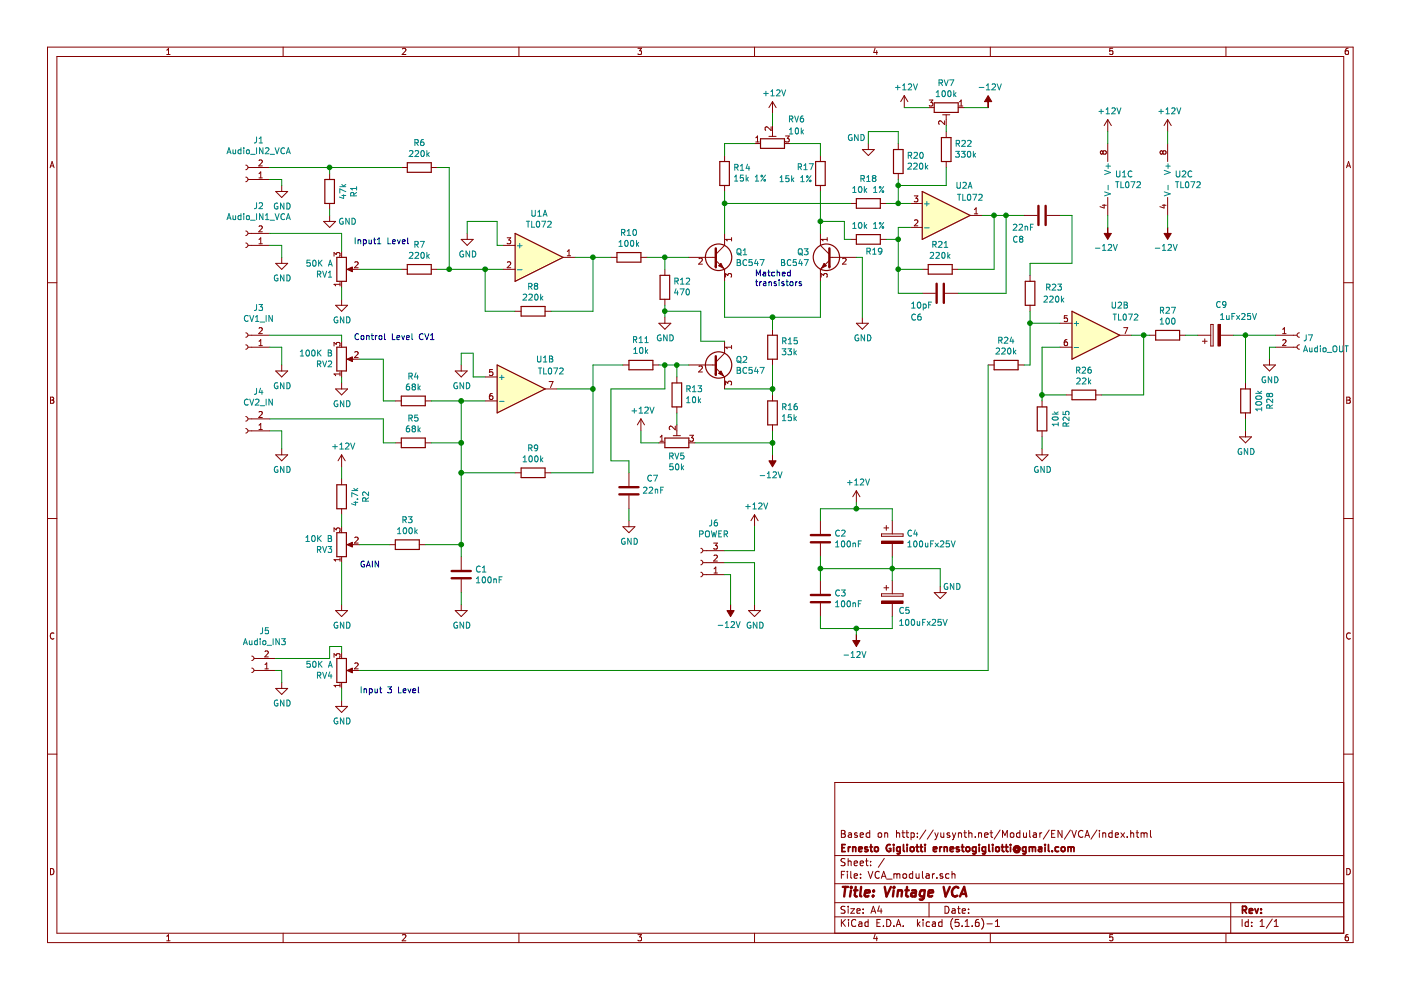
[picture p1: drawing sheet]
EESchema Schematic File Version 4
EELAYER 30 0
EELAYER END
$Descr A4 11693 8268
encoding utf-8
Sheet 1 1
Title "Vintage VCA"
Date ""
Rev ""
Comp "Ernesto Gigliotti ernestogigliotti@gmail.com"
Comment1 "Based on http://yusynth.net/Modular/EN/VCA/index.html"
Comment2 ""
Comment3 ""
Comment4 ""
$EndDescr
$Comp
L Amplifier_Operational:TL072 U1
U 1 1
P 4500 2150
F 0 "U1" H 4500 2517 50  0000 C CNN
F 1 "TL072" H 4500 2426 50  0000 C CNN
F 2 "Package_DIP:DIP-8_W7.62mm_LongPads" H 4500 2150 50  0001 C CNN
F 3 "http://www.ti.com/lit/ds/symlink/tl071.pdf" H 4500 2150 50  0001 C CNN
	1    4500 2150
	1    0    0    -1  
$EndComp
$Comp
L Amplifier_Operational:TL072 U1
U 2 1
P 4350 3250
F 0 "U1" H 4550 3500 50  0000 C CNN
F 1 "TL072" H 4600 3400 50  0000 C CNN
F 2 "Package_DIP:DIP-8_W7.62mm_LongPads" H 4350 3250 50  0001 C CNN
F 3 "http://www.ti.com/lit/ds/symlink/tl071.pdf" H 4350 3250 50  0001 C CNN
	2    4350 3250
	1    0    0    -1  
$EndComp
$Comp
L Amplifier_Operational:TL072 U1
U 3 1
P 9350 1500
F 0 "U1" H 9308 1546 50  0000 L CNN
F 1 "TL072" H 9308 1455 50  0000 L CNN
F 2 "Package_DIP:DIP-8_W7.62mm_LongPads" H 9350 1500 50  0001 C CNN
F 3 "http://www.ti.com/lit/ds/symlink/tl071.pdf" H 9350 1500 50  0001 C CNN
	3    9350 1500
	1    0    0    -1  
$EndComp
$Comp
L Transistor_BJT:BC547 Q1
U 1 1
P 5950 2150
F 0 "Q1" H 6141 2196 50  0000 L CNN
F 1 "BC547" H 6141 2105 50  0000 L CNN
F 2 "Package_TO_SOT_THT:TO-92_Inline" H 6150 2075 50  0001 L CIN
F 3 "http://www.fairchildsemi.com/ds/BC/BC547.pdf" H 5950 2150 50  0001 L CNN
	1    5950 2150
	1    0    0    -1  
$EndComp
$Comp
L Transistor_BJT:BC547 Q3
U 1 1
P 6950 2150
F 0 "Q3" H 7141 2196 50  0000 L CNN
F 1 "BC547" H 7141 2105 50  0000 L CNN
F 2 "Package_TO_SOT_THT:TO-92_Inline" H 7150 2075 50  0001 L CIN
F 3 "http://www.fairchildsemi.com/ds/BC/BC547.pdf" H 6950 2150 50  0001 L CNN
	1    6950 2150
	-1   0    0    -1  
$EndComp
$Comp
L Device:R R8
U 1 1
P 4450 2600
F 0 "R8" V 4243 2600 50  0000 C CNN
F 1 "220k" V 4334 2600 50  0000 C CNN
F 2 "Resistors_ThroughHole:R_Axial_DIN0204_L3.6mm_D1.6mm_P7.62mm_Horizontal" V 4380 2600 50  0001 C CNN
F 3 "~" H 4450 2600 50  0001 C CNN
	1    4450 2600
	0    1    1    0   
$EndComp
$Comp
L Device:R R7
U 1 1
P 3500 2250
F 0 "R7" V 3293 2250 50  0000 C CNN
F 1 "220k" V 3384 2250 50  0000 C CNN
F 2 "Resistors_ThroughHole:R_Axial_DIN0204_L3.6mm_D1.6mm_P7.62mm_Horizontal" V 3430 2250 50  0001 C CNN
F 3 "~" H 3500 2250 50  0001 C CNN
	1    3500 2250
	0    1    1    0   
$EndComp
$Comp
L power:GND #PWR014
U 1 1
P 3900 1950
F 0 "#PWR014" H 3900 1700 50  0001 C CNN
F 1 "GND" H 3905 1777 50  0000 C CNN
F 2 "" H 3900 1950 50  0001 C CNN
F 3 "" H 3900 1950 50  0001 C CNN
	1    3900 1950
	1    0    0    -1  
$EndComp
Wire Wire Line
	4200 2050 4150 2050
Wire Wire Line
	4150 2050 4150 1850
Wire Wire Line
	4150 1850 3900 1850
Wire Wire Line
	3900 1850 3900 1950
Wire Wire Line
	4200 2250 4050 2250
Wire Wire Line
	4300 2600 4050 2600
Wire Wire Line
	4050 2600 4050 2250
Connection ~ 4050 2250
Wire Wire Line
	4800 2150 4950 2150
Wire Wire Line
	4950 2150 4950 2600
Wire Wire Line
	4950 2600 4600 2600
$Comp
L Device:R_POT RV1
U 1 1
P 2850 2250
F 0 "RV1" H 2781 2296 50  0000 R CNN
F 1 "50K A" H 2781 2205 50  0000 R CNN
F 2 "Potentiometers:Potentiometer_Piher_PC-16_Single_Vertical" H 2850 2250 50  0001 C CNN
F 3 "~" H 2850 2250 50  0001 C CNN
	1    2850 2250
	1    0    0    1   
$EndComp
$Comp
L Device:R_POT RV2
U 1 1
P 2850 3000
F 0 "RV2" H 2781 3046 50  0000 R CNN
F 1 "100K B" H 2781 2955 50  0000 R CNN
F 2 "Potentiometers:Potentiometer_Piher_PC-16_Single_Vertical" H 2850 3000 50  0001 C CNN
F 3 "~" H 2850 3000 50  0001 C CNN
	1    2850 3000
	1    0    0    1   
$EndComp
$Comp
L power:GND #PWR07
U 1 1
P 2850 2500
F 0 "#PWR07" H 2850 2250 50  0001 C CNN
F 1 "GND" H 2855 2327 50  0000 C CNN
F 2 "" H 2850 2500 50  0001 C CNN
F 3 "" H 2850 2500 50  0001 C CNN
	1    2850 2500
	1    0    0    -1  
$EndComp
Wire Wire Line
	2850 2400 2850 2500
$Comp
L Connector:Conn_01x02_Female J2
U 1 1
P 2050 2050
F 0 "J2" H 1942 1725 50  0000 C CNN
F 1 "Audio_IN1_VCA" H 1942 1816 50  0000 C CNN
F 2 "Connectors_Molex:Molex_KK-6410-02_02x2.54mm_Straight" H 2050 2050 50  0001 C CNN
F 3 "~" H 2050 2050 50  0001 C CNN
	1    2050 2050
	-1   0    0    1   
$EndComp
Wire Wire Line
	2250 1950 2850 1950
Wire Wire Line
	2850 1950 2850 2100
$Comp
L power:GND #PWR02
U 1 1
P 2350 2150
F 0 "#PWR02" H 2350 1900 50  0001 C CNN
F 1 "GND" H 2355 1977 50  0000 C CNN
F 2 "" H 2350 2150 50  0001 C CNN
F 3 "" H 2350 2150 50  0001 C CNN
	1    2350 2150
	1    0    0    -1  
$EndComp
Wire Wire Line
	2250 2050 2350 2050
Wire Wire Line
	2350 2050 2350 2150
Text Notes 2950 2050 0    50   ~ 0
Input1 Level
$Comp
L Device:R R10
U 1 1
P 5250 2150
F 0 "R10" V 5043 2150 50  0000 C CNN
F 1 "100k" V 5134 2150 50  0000 C CNN
F 2 "Resistors_ThroughHole:R_Axial_DIN0204_L3.6mm_D1.6mm_P7.62mm_Horizontal" V 5180 2150 50  0001 C CNN
F 3 "~" H 5250 2150 50  0001 C CNN
	1    5250 2150
	0    1    1    0   
$EndComp
Wire Wire Line
	5100 2150 4950 2150
Connection ~ 4950 2150
Wire Wire Line
	5400 2150 5550 2150
$Comp
L Device:R R12
U 1 1
P 5550 2400
F 0 "R12" H 5480 2354 50  0000 R CNN
F 1 "470" H 5480 2445 50  0000 R CNN
F 2 "Resistors_ThroughHole:R_Axial_DIN0204_L3.6mm_D1.6mm_P7.62mm_Horizontal" V 5480 2400 50  0001 C CNN
F 3 "~" H 5550 2400 50  0001 C CNN
	1    5550 2400
	-1   0    0    1   
$EndComp
Wire Wire Line
	5550 2250 5550 2150
Connection ~ 5550 2150
Wire Wire Line
	5550 2150 5750 2150
$Comp
L power:GND #PWR016
U 1 1
P 5550 2650
F 0 "#PWR016" H 5550 2400 50  0001 C CNN
F 1 "GND" H 5555 2477 50  0000 C CNN
F 2 "" H 5550 2650 50  0001 C CNN
F 3 "" H 5550 2650 50  0001 C CNN
	1    5550 2650
	1    0    0    -1  
$EndComp
Wire Wire Line
	5550 2550 5550 2600
Wire Wire Line
	6050 2350 6050 2650
Wire Wire Line
	6050 2650 6450 2650
Wire Wire Line
	6850 2650 6850 2350
$Comp
L Device:R R15
U 1 1
P 6450 2900
F 0 "R15" H 6380 2854 50  0000 R CNN
F 1 "33k" H 6380 2945 50  0000 R CNN
F 2 "Resistors_ThroughHole:R_Axial_DIN0204_L3.6mm_D1.6mm_P7.62mm_Horizontal" V 6380 2900 50  0001 C CNN
F 3 "~" H 6450 2900 50  0001 C CNN
	1    6450 2900
	-1   0    0    1   
$EndComp
Wire Wire Line
	6450 2750 6450 2650
Connection ~ 6450 2650
Wire Wire Line
	6450 2650 6850 2650
$Comp
L Device:R R16
U 1 1
P 6450 3450
F 0 "R16" H 6380 3404 50  0000 R CNN
F 1 "15k" H 6380 3495 50  0000 R CNN
F 2 "Resistors_ThroughHole:R_Axial_DIN0204_L3.6mm_D1.6mm_P7.62mm_Horizontal" V 6380 3450 50  0001 C CNN
F 3 "~" H 6450 3450 50  0001 C CNN
	1    6450 3450
	-1   0    0    1   
$EndComp
Wire Wire Line
	6450 3050 6450 3250
$Comp
L Transistor_BJT:BC547 Q2
U 1 1
P 5950 3050
F 0 "Q2" H 6141 3096 50  0000 L CNN
F 1 "BC547" H 6141 3005 50  0000 L CNN
F 2 "Package_TO_SOT_THT:TO-92_Inline" H 6150 2975 50  0001 L CIN
F 3 "http://www.fairchildsemi.com/ds/BC/BC547.pdf" H 5950 3050 50  0001 L CNN
	1    5950 3050
	1    0    0    -1  
$EndComp
Wire Wire Line
	6050 3250 6450 3250
Connection ~ 6450 3250
Wire Wire Line
	6450 3250 6450 3300
Wire Wire Line
	6050 2850 5850 2850
Wire Wire Line
	5850 2850 5850 2600
Wire Wire Line
	5850 2600 5550 2600
Connection ~ 5550 2600
Wire Wire Line
	5550 2600 5550 2650
$Comp
L Device:R R13
U 1 1
P 5650 3300
F 0 "R13" H 5580 3254 50  0000 R CNN
F 1 "10k" H 5580 3345 50  0000 R CNN
F 2 "Resistors_ThroughHole:R_Axial_DIN0204_L3.6mm_D1.6mm_P7.62mm_Horizontal" V 5580 3300 50  0001 C CNN
F 3 "~" H 5650 3300 50  0001 C CNN
	1    5650 3300
	-1   0    0    1   
$EndComp
$Comp
L Device:R R11
U 1 1
P 5350 3050
F 0 "R11" V 5557 3050 50  0000 C CNN
F 1 "10k" V 5466 3050 50  0000 C CNN
F 2 "Resistors_ThroughHole:R_Axial_DIN0204_L3.6mm_D1.6mm_P7.62mm_Horizontal" V 5280 3050 50  0001 C CNN
F 3 "~" H 5350 3050 50  0001 C CNN
	1    5350 3050
	0    -1   -1   0   
$EndComp
Wire Wire Line
	5750 3050 5650 3050
Wire Wire Line
	5650 3150 5650 3050
Connection ~ 5650 3050
Wire Wire Line
	5650 3050 5550 3050
$Comp
L Device:R_POT_TRIM RV5
U 1 1
P 5650 3700
F 0 "RV5" V 5535 3700 50  0000 C CNN
F 1 "50k" V 5444 3700 50  0000 C CNN
F 2 "Potentiometers:Potentiometer_Trimmer_ACP_CA6v_Horizontal" H 5650 3700 50  0001 C CNN
F 3 "~" H 5650 3700 50  0001 C CNN
	1    5650 3700
	0    -1   -1   0   
$EndComp
Wire Wire Line
	5650 3550 5650 3450
$Comp
L power:+12V #PWR015
U 1 1
P 5350 3600
F 0 "#PWR015" H 5350 3450 50  0001 C CNN
F 1 "+12V" H 5365 3773 50  0000 C CNN
F 2 "" H 5350 3600 50  0001 C CNN
F 3 "" H 5350 3600 50  0001 C CNN
	1    5350 3600
	1    0    0    -1  
$EndComp
$Comp
L power:-12V #PWR021
U 1 1
P 6450 3800
F 0 "#PWR021" H 6450 3900 50  0001 C CNN
F 1 "-12V" H 6465 3973 50  0000 C CNN
F 2 "" H 6450 3800 50  0001 C CNN
F 3 "" H 6450 3800 50  0001 C CNN
	1    6450 3800
	-1   0    0    1   
$EndComp
Wire Wire Line
	5500 3700 5350 3700
Wire Wire Line
	5350 3700 5350 3600
Wire Wire Line
	6450 3600 6450 3700
$Comp
L Device:R R17
U 1 1
P 6850 1450
F 0 "R17" H 7050 1400 50  0000 R CNN
F 1 "15k 1%" H 7200 1500 50  0000 R CNN
F 2 "Resistors_ThroughHole:R_Axial_DIN0204_L3.6mm_D1.6mm_P7.62mm_Horizontal" V 6780 1450 50  0001 C CNN
F 3 "~" H 6850 1450 50  0001 C CNN
	1    6850 1450
	-1   0    0    1   
$EndComp
$Comp
L Device:R R14
U 1 1
P 6050 1450
F 0 "R14" H 5980 1404 50  0000 R CNN
F 1 "15k 1%" H 5980 1495 50  0000 R CNN
F 2 "Resistors_ThroughHole:R_Axial_DIN0204_L3.6mm_D1.6mm_P7.62mm_Horizontal" V 5980 1450 50  0001 C CNN
F 3 "~" H 6050 1450 50  0001 C CNN
	1    6050 1450
	-1   0    0    1   
$EndComp
Wire Wire Line
	6850 1600 6850 1850
$Comp
L Device:R_POT_TRIM RV6
U 1 1
P 6450 1200
F 0 "RV6" V 6650 1000 50  0000 C CNN
F 1 "10k" V 6550 1000 50  0000 C CNN
F 2 "Potentiometers:Potentiometer_Trimmer_ACP_CA6v_Horizontal" H 6450 1200 50  0001 C CNN
F 3 "~" H 6450 1200 50  0001 C CNN
	1    6450 1200
	0    -1   -1   0   
$EndComp
Wire Wire Line
	6600 1200 6850 1200
Wire Wire Line
	6850 1200 6850 1300
Wire Wire Line
	6300 1200 6050 1200
Wire Wire Line
	6050 1200 6050 1300
$Comp
L power:+12V #PWR020
U 1 1
P 6450 950
F 0 "#PWR020" H 6450 800 50  0001 C CNN
F 1 "+12V" H 6465 1123 50  0000 C CNN
F 2 "" H 6450 950 50  0001 C CNN
F 3 "" H 6450 950 50  0001 C CNN
	1    6450 950 
	1    0    0    -1  
$EndComp
Wire Wire Line
	6450 950  6450 1050
$Comp
L power:GND #PWR024
U 1 1
P 7200 2650
F 0 "#PWR024" H 7200 2400 50  0001 C CNN
F 1 "GND" H 7205 2477 50  0000 C CNN
F 2 "" H 7200 2650 50  0001 C CNN
F 3 "" H 7200 2650 50  0001 C CNN
	1    7200 2650
	1    0    0    -1  
$EndComp
Wire Wire Line
	7150 2150 7200 2150
Wire Wire Line
	7200 2150 7200 2650
Wire Wire Line
	4650 3250 4950 3250
Wire Wire Line
	4950 3250 4950 3050
Wire Wire Line
	4950 3050 5200 3050
$Comp
L power:GND #PWR012
U 1 1
P 3850 3050
F 0 "#PWR012" H 3850 2800 50  0001 C CNN
F 1 "GND" H 3855 2877 50  0000 C CNN
F 2 "" H 3850 3050 50  0001 C CNN
F 3 "" H 3850 3050 50  0001 C CNN
	1    3850 3050
	1    0    0    -1  
$EndComp
Wire Wire Line
	3850 3050 3850 2950
Wire Wire Line
	3850 2950 3950 2950
Wire Wire Line
	3950 2950 3950 3150
Wire Wire Line
	3950 3150 4050 3150
$Comp
L Device:R R9
U 1 1
P 4450 3950
F 0 "R9" V 4243 3950 50  0000 C CNN
F 1 "100k" V 4334 3950 50  0000 C CNN
F 2 "Resistors_ThroughHole:R_Axial_DIN0204_L3.6mm_D1.6mm_P7.62mm_Horizontal" V 4380 3950 50  0001 C CNN
F 3 "~" H 4450 3950 50  0001 C CNN
	1    4450 3950
	0    1    1    0   
$EndComp
Wire Wire Line
	4600 3950 4950 3950
Wire Wire Line
	4950 3950 4950 3250
Connection ~ 4950 3250
Wire Wire Line
	4050 3350 3850 3350
Wire Wire Line
	3850 3350 3850 3700
Wire Wire Line
	3850 3950 4300 3950
$Comp
L Device:R R4
U 1 1
P 3450 3350
F 0 "R4" V 3243 3350 50  0000 C CNN
F 1 "68k" V 3334 3350 50  0000 C CNN
F 2 "Resistors_ThroughHole:R_Axial_DIN0204_L3.6mm_D1.6mm_P7.62mm_Horizontal" V 3380 3350 50  0001 C CNN
F 3 "~" H 3450 3350 50  0001 C CNN
	1    3450 3350
	0    1    1    0   
$EndComp
Wire Wire Line
	3600 3350 3850 3350
Connection ~ 3850 3350
Wire Wire Line
	3000 2250 3350 2250
Wire Wire Line
	3650 2250 3750 2250
$Comp
L Connector:Conn_01x02_Female J3
U 1 1
P 2050 2900
F 0 "J3" H 1942 2575 50  0000 C CNN
F 1 "CV1_IN" H 1942 2666 50  0000 C CNN
F 2 "Connectors_Molex:Molex_KK-6410-02_02x2.54mm_Straight" H 2050 2900 50  0001 C CNN
F 3 "~" H 2050 2900 50  0001 C CNN
	1    2050 2900
	-1   0    0    1   
$EndComp
Wire Wire Line
	2250 2800 2850 2800
Wire Wire Line
	2850 2800 2850 2850
Wire Wire Line
	3000 3000 3200 3000
Wire Wire Line
	3200 3000 3200 3350
Wire Wire Line
	3200 3350 3300 3350
$Comp
L power:GND #PWR08
U 1 1
P 2850 3200
F 0 "#PWR08" H 2850 2950 50  0001 C CNN
F 1 "GND" H 2855 3027 50  0000 C CNN
F 2 "" H 2850 3200 50  0001 C CNN
F 3 "" H 2850 3200 50  0001 C CNN
	1    2850 3200
	1    0    0    -1  
$EndComp
Wire Wire Line
	2850 3150 2850 3200
Text Notes 2950 2850 0    50   ~ 0
Control Level CV1
$Comp
L power:GND #PWR03
U 1 1
P 2350 3050
F 0 "#PWR03" H 2350 2800 50  0001 C CNN
F 1 "GND" H 2355 2877 50  0000 C CNN
F 2 "" H 2350 3050 50  0001 C CNN
F 3 "" H 2350 3050 50  0001 C CNN
	1    2350 3050
	1    0    0    -1  
$EndComp
Wire Wire Line
	2250 2900 2350 2900
Wire Wire Line
	2350 2900 2350 3050
Wire Wire Line
	6050 1600 6050 1700
$Comp
L Device:R R18
U 1 1
P 7250 1700
F 0 "R18" V 7043 1700 50  0000 C CNN
F 1 "10k 1%" V 7134 1700 50  0000 C CNN
F 2 "Resistors_ThroughHole:R_Axial_DIN0204_L3.6mm_D1.6mm_P7.62mm_Horizontal" V 7180 1700 50  0001 C CNN
F 3 "~" H 7250 1700 50  0001 C CNN
	1    7250 1700
	0    1    1    0   
$EndComp
$Comp
L Device:R R19
U 1 1
P 7250 2000
F 0 "R19" V 7350 2050 50  0000 C CNN
F 1 "10k 1%" V 7134 2000 50  0000 C CNN
F 2 "Resistors_ThroughHole:R_Axial_DIN0204_L3.6mm_D1.6mm_P7.62mm_Horizontal" V 7180 2000 50  0001 C CNN
F 3 "~" H 7250 2000 50  0001 C CNN
	1    7250 2000
	0    1    1    0   
$EndComp
Wire Wire Line
	7100 1700 6050 1700
Connection ~ 6050 1700
Wire Wire Line
	6050 1700 6050 1950
Wire Wire Line
	7100 2000 7050 2000
Wire Wire Line
	7050 2000 7050 1850
Wire Wire Line
	7050 1850 6850 1850
Connection ~ 6850 1850
Wire Wire Line
	6850 1850 6850 1950
Wire Wire Line
	7400 1700 7500 1700
Wire Wire Line
	7400 2000 7500 2000
Wire Wire Line
	7500 2000 7500 1900
Wire Wire Line
	7500 1900 7600 1900
$Comp
L Device:R R20
U 1 1
P 7500 1350
F 0 "R20" H 7430 1304 50  0000 R CNN
F 1 "220k" H 7430 1395 50  0000 R CNN
F 2 "Resistors_ThroughHole:R_Axial_DIN0204_L3.6mm_D1.6mm_P7.62mm_Horizontal" V 7430 1350 50  0001 C CNN
F 3 "~" H 7500 1350 50  0001 C CNN
	1    7500 1350
	-1   0    0    1   
$EndComp
Wire Wire Line
	7500 1500 7500 1550
Connection ~ 7500 1700
Wire Wire Line
	7500 1700 7600 1700
$Comp
L power:GND #PWR025
U 1 1
P 7250 1200
F 0 "#PWR025" H 7250 950 50  0001 C CNN
F 1 "GND" H 7150 1250 50  0000 C CNN
F 2 "" H 7250 1200 50  0001 C CNN
F 3 "" H 7250 1200 50  0001 C CNN
	1    7250 1200
	1    0    0    -1  
$EndComp
Wire Wire Line
	7250 1200 7250 1100
Wire Wire Line
	7250 1100 7500 1100
Wire Wire Line
	7500 1100 7500 1200
$Comp
L Device:R R21
U 1 1
P 7850 2250
F 0 "R21" V 7643 2250 50  0000 C CNN
F 1 "220k" V 7734 2250 50  0000 C CNN
F 2 "Resistors_ThroughHole:R_Axial_DIN0204_L3.6mm_D1.6mm_P7.62mm_Horizontal" V 7780 2250 50  0001 C CNN
F 3 "~" H 7850 2250 50  0001 C CNN
	1    7850 2250
	0    1    1    0   
$EndComp
Wire Wire Line
	7700 2250 7500 2250
Wire Wire Line
	7500 2250 7500 2000
Connection ~ 7500 2000
Wire Wire Line
	8200 1800 8300 1800
Wire Wire Line
	8300 1800 8300 2250
Wire Wire Line
	8300 2250 8000 2250
$Comp
L Device:R R27
U 1 1
P 9750 2800
F 0 "R27" V 9543 2800 50  0000 C CNN
F 1 "100" V 9634 2800 50  0000 C CNN
F 2 "Resistors_ThroughHole:R_Axial_DIN0204_L3.6mm_D1.6mm_P7.62mm_Horizontal" V 9680 2800 50  0001 C CNN
F 3 "~" H 9750 2800 50  0001 C CNN
	1    9750 2800
	0    1    1    0   
$EndComp
$Comp
L Connector:Conn_01x02_Female J4
U 1 1
P 2050 3600
F 0 "J4" H 1942 3275 50  0000 C CNN
F 1 "CV2_IN" H 1942 3366 50  0000 C CNN
F 2 "Connectors_Molex:Molex_KK-6410-02_02x2.54mm_Straight" H 2050 3600 50  0001 C CNN
F 3 "~" H 2050 3600 50  0001 C CNN
	1    2050 3600
	-1   0    0    1   
$EndComp
$Comp
L power:GND #PWR04
U 1 1
P 2350 3750
F 0 "#PWR04" H 2350 3500 50  0001 C CNN
F 1 "GND" H 2355 3577 50  0000 C CNN
F 2 "" H 2350 3750 50  0001 C CNN
F 3 "" H 2350 3750 50  0001 C CNN
	1    2350 3750
	1    0    0    -1  
$EndComp
$Comp
L Device:R R5
U 1 1
P 3450 3700
F 0 "R5" V 3243 3700 50  0000 C CNN
F 1 "68k" V 3334 3700 50  0000 C CNN
F 2 "Resistors_ThroughHole:R_Axial_DIN0204_L3.6mm_D1.6mm_P7.62mm_Horizontal" V 3380 3700 50  0001 C CNN
F 3 "~" H 3450 3700 50  0001 C CNN
	1    3450 3700
	0    1    1    0   
$EndComp
Wire Wire Line
	3600 3700 3850 3700
Connection ~ 3850 3700
Wire Wire Line
	3850 3700 3850 3950
Wire Wire Line
	2250 3500 3200 3500
Wire Wire Line
	3200 3500 3200 3700
Wire Wire Line
	3200 3700 3300 3700
Wire Wire Line
	2250 3600 2350 3600
Wire Wire Line
	2350 3600 2350 3750
$Comp
L Device:R_POT_TRIM RV7
U 1 1
P 7900 900
F 0 "RV7" V 7693 900 50  0000 C CNN
F 1 "100k" V 7784 900 50  0000 C CNN
F 2 "Potentiometers:Potentiometer_Trimmer_ACP_CA6v_Horizontal" H 7900 900 50  0001 C CNN
F 3 "~" H 7900 900 50  0001 C CNN
	1    7900 900 
	0    1    1    0   
$EndComp
$Comp
L Device:R R22
U 1 1
P 7900 1250
F 0 "R22" H 7830 1204 50  0000 R CNN
F 1 "330k" H 7830 1295 50  0000 R CNN
F 2 "Resistors_ThroughHole:R_Axial_DIN0204_L3.6mm_D1.6mm_P7.62mm_Horizontal" V 7830 1250 50  0001 C CNN
F 3 "~" H 7900 1250 50  0001 C CNN
	1    7900 1250
	-1   0    0    1   
$EndComp
Wire Wire Line
	7500 1550 7900 1550
Wire Wire Line
	7900 1550 7900 1400
Connection ~ 7500 1550
Wire Wire Line
	7500 1550 7500 1700
Wire Wire Line
	7900 1050 7900 1100
$Comp
L power:+12V #PWR026
U 1 1
P 7550 900
F 0 "#PWR026" H 7550 750 50  0001 C CNN
F 1 "+12V" H 7565 1073 50  0000 C CNN
F 2 "" H 7550 900 50  0001 C CNN
F 3 "" H 7550 900 50  0001 C CNN
	1    7550 900 
	1    0    0    -1  
$EndComp
$Comp
L power:-12V #PWR028
U 1 1
P 8250 900
F 0 "#PWR028" H 8250 1000 50  0001 C CNN
F 1 "-12V" H 8265 1073 50  0000 C CNN
F 2 "" H 8250 900 50  0001 C CNN
F 3 "" H 8250 900 50  0001 C CNN
	1    8250 900 
	1    0    0    -1  
$EndComp
Wire Wire Line
	8050 900  8250 900 
Wire Wire Line
	7750 900  7550 900 
$Comp
L Connector:Conn_01x02_Female J7
U 1 1
P 10850 2800
F 0 "J7" H 10878 2776 50  0000 L CNN
F 1 "Audio_OUT" H 10878 2685 50  0000 L CNN
F 2 "Connectors_Molex:Molex_KK-6410-02_02x2.54mm_Straight" H 10850 2800 50  0001 C CNN
F 3 "~" H 10850 2800 50  0001 C CNN
	1    10850 2800
	1    0    0    -1  
$EndComp
$Comp
L power:GND #PWR034
U 1 1
P 10600 3000
F 0 "#PWR034" H 10600 2750 50  0001 C CNN
F 1 "GND" H 10605 2827 50  0000 C CNN
F 2 "" H 10600 3000 50  0001 C CNN
F 3 "" H 10600 3000 50  0001 C CNN
	1    10600 3000
	1    0    0    -1  
$EndComp
Wire Wire Line
	10650 2900 10600 2900
Wire Wire Line
	10600 2900 10600 3000
$Comp
L Device:R_POT RV3
U 1 1
P 2850 4550
F 0 "RV3" H 2781 4596 50  0000 R CNN
F 1 "10K B" H 2781 4505 50  0000 R CNN
F 2 "Potentiometers:Potentiometer_Piher_PC-16_Single_Vertical" H 2850 4550 50  0001 C CNN
F 3 "~" H 2850 4550 50  0001 C CNN
	1    2850 4550
	1    0    0    1   
$EndComp
$Comp
L power:GND #PWR010
U 1 1
P 2850 5050
F 0 "#PWR010" H 2850 4800 50  0001 C CNN
F 1 "GND" H 2855 4877 50  0000 C CNN
F 2 "" H 2850 5050 50  0001 C CNN
F 3 "" H 2850 5050 50  0001 C CNN
	1    2850 5050
	1    0    0    -1  
$EndComp
$Comp
L power:+12V #PWR09
U 1 1
P 2850 3900
F 0 "#PWR09" H 2850 3750 50  0001 C CNN
F 1 "+12V" H 2865 4073 50  0000 C CNN
F 2 "" H 2850 3900 50  0001 C CNN
F 3 "" H 2850 3900 50  0001 C CNN
	1    2850 3900
	1    0    0    -1  
$EndComp
$Comp
L Device:R R2
U 1 1
P 2850 4150
F 0 "R2" V 2643 4150 50  0000 C CNN
F 1 "4.7k" V 2734 4150 50  0000 C CNN
F 2 "Resistors_ThroughHole:R_Axial_DIN0204_L3.6mm_D1.6mm_P7.62mm_Horizontal" V 2780 4150 50  0001 C CNN
F 3 "~" H 2850 4150 50  0001 C CNN
	1    2850 4150
	-1   0    0    1   
$EndComp
Wire Wire Line
	2850 3900 2850 4000
Wire Wire Line
	2850 4300 2850 4400
$Comp
L Amplifier_Operational:TL072 U2
U 1 1
P 7900 1800
F 0 "U2" H 8050 2050 50  0000 C CNN
F 1 "TL072" H 8100 1950 50  0000 C CNN
F 2 "Package_DIP:DIP-8_W7.62mm_LongPads" H 7900 1800 50  0001 C CNN
F 3 "http://www.ti.com/lit/ds/symlink/tl071.pdf" H 7900 1800 50  0001 C CNN
	1    7900 1800
	1    0    0    -1  
$EndComp
$Comp
L Amplifier_Operational:TL072 U2
U 2 1
P 9150 2800
F 0 "U2" H 9350 3050 50  0000 C CNN
F 1 "TL072" H 9400 2950 50  0000 C CNN
F 2 "Package_DIP:DIP-8_W7.62mm_LongPads" H 9150 2800 50  0001 C CNN
F 3 "http://www.ti.com/lit/ds/symlink/tl071.pdf" H 9150 2800 50  0001 C CNN
	2    9150 2800
	1    0    0    -1  
$EndComp
$Comp
L Device:R R3
U 1 1
P 3400 4550
F 0 "R3" V 3193 4550 50  0000 C CNN
F 1 "100k" V 3284 4550 50  0000 C CNN
F 2 "Resistors_ThroughHole:R_Axial_DIN0204_L3.6mm_D1.6mm_P7.62mm_Horizontal" V 3330 4550 50  0001 C CNN
F 3 "~" H 3400 4550 50  0001 C CNN
	1    3400 4550
	0    1    1    0   
$EndComp
Wire Wire Line
	3250 4550 3000 4550
Wire Wire Line
	3550 4550 3850 4550
Wire Wire Line
	3850 4550 3850 3950
Connection ~ 3850 3950
Text Notes 3000 4750 0    50   ~ 0
GAIN
$Comp
L Device:C C1
U 1 1
P 3850 4800
F 0 "C1" H 3965 4846 50  0000 L CNN
F 1 "100nF" H 3965 4755 50  0000 L CNN
F 2 "Capacitors_ThroughHole:C_Disc_D4.3mm_W1.9mm_P5.00mm" H 3888 4650 50  0001 C CNN
F 3 "~" H 3850 4800 50  0001 C CNN
	1    3850 4800
	1    0    0    -1  
$EndComp
$Comp
L power:GND #PWR013
U 1 1
P 3850 5050
F 0 "#PWR013" H 3850 4800 50  0001 C CNN
F 1 "GND" H 3855 4877 50  0000 C CNN
F 2 "" H 3850 5050 50  0001 C CNN
F 3 "" H 3850 5050 50  0001 C CNN
	1    3850 5050
	1    0    0    -1  
$EndComp
Wire Wire Line
	3850 4650 3850 4550
Connection ~ 3850 4550
Wire Wire Line
	3850 4950 3850 5050
$Comp
L Amplifier_Operational:TL072 U2
U 3 1
P 9850 1500
F 0 "U2" H 9808 1546 50  0000 L CNN
F 1 "TL072" H 9808 1455 50  0000 L CNN
F 2 "Package_DIP:DIP-8_W7.62mm_LongPads" H 9850 1500 50  0001 C CNN
F 3 "http://www.ti.com/lit/ds/symlink/tl071.pdf" H 9850 1500 50  0001 C CNN
	3    9850 1500
	1    0    0    -1  
$EndComp
Wire Wire Line
	9600 2800 9550 2800
Wire Wire Line
	9550 3300 9550 2800
Connection ~ 9550 2800
Wire Wire Line
	9550 2800 9450 2800
$Comp
L power:GND #PWR029
U 1 1
P 8700 3750
F 0 "#PWR029" H 8700 3500 50  0001 C CNN
F 1 "GND" H 8705 3577 50  0000 C CNN
F 2 "" H 8700 3750 50  0001 C CNN
F 3 "" H 8700 3750 50  0001 C CNN
	1    8700 3750
	1    0    0    -1  
$EndComp
$Comp
L Device:R R26
U 1 1
P 9050 3300
F 0 "R26" V 8843 3300 50  0000 C CNN
F 1 "22k" V 8934 3300 50  0000 C CNN
F 2 "Resistors_ThroughHole:R_Axial_DIN0204_L3.6mm_D1.6mm_P7.62mm_Horizontal" V 8980 3300 50  0001 C CNN
F 3 "~" H 9050 3300 50  0001 C CNN
	1    9050 3300
	0    1    1    0   
$EndComp
Wire Wire Line
	8400 2450 8400 1800
Wire Wire Line
	8400 1800 8300 1800
Connection ~ 8300 1800
$Comp
L Device:R_POT RV4
U 1 1
P 2850 5600
F 0 "RV4" H 2781 5646 50  0000 R CNN
F 1 "50K A" H 2781 5555 50  0000 R CNN
F 2 "Potentiometers:Potentiometer_Piher_PC-16_Single_Vertical" H 2850 5600 50  0001 C CNN
F 3 "~" H 2850 5600 50  0001 C CNN
	1    2850 5600
	1    0    0    1   
$EndComp
Wire Wire Line
	2300 5500 2750 5500
Wire Wire Line
	2750 5500 2750 5400
Wire Wire Line
	2750 5400 2850 5400
Wire Wire Line
	2850 5400 2850 5450
$Comp
L power:GND #PWR011
U 1 1
P 2850 5850
F 0 "#PWR011" H 2850 5600 50  0001 C CNN
F 1 "GND" H 2855 5677 50  0000 C CNN
F 2 "" H 2850 5850 50  0001 C CNN
F 3 "" H 2850 5850 50  0001 C CNN
	1    2850 5850
	1    0    0    -1  
$EndComp
$Comp
L power:GND #PWR05
U 1 1
P 2350 5700
F 0 "#PWR05" H 2350 5450 50  0001 C CNN
F 1 "GND" H 2355 5527 50  0000 C CNN
F 2 "" H 2350 5700 50  0001 C CNN
F 3 "" H 2350 5700 50  0001 C CNN
	1    2350 5700
	1    0    0    -1  
$EndComp
Wire Wire Line
	2300 5600 2350 5600
Wire Wire Line
	2350 5600 2350 5700
Wire Wire Line
	2850 5750 2850 5850
$Comp
L Device:R R25
U 1 1
P 8700 3500
F 0 "R25" V 8493 3500 50  0000 C CNN
F 1 "10k" V 8584 3500 50  0000 C CNN
F 2 "Resistors_ThroughHole:R_Axial_DIN0204_L3.6mm_D1.6mm_P7.62mm_Horizontal" V 8630 3500 50  0001 C CNN
F 3 "~" H 8700 3500 50  0001 C CNN
	1    8700 3500
	-1   0    0    1   
$EndComp
Wire Wire Line
	8700 3650 8700 3750
Wire Wire Line
	8900 3300 8700 3300
Wire Wire Line
	8700 3300 8700 3350
Wire Wire Line
	9200 3300 9550 3300
Wire Wire Line
	8850 2900 8700 2900
Wire Wire Line
	8700 2900 8700 3300
Connection ~ 8700 3300
$Comp
L Device:R R23
U 1 1
P 8600 2450
F 0 "R23" H 8800 2500 50  0000 C CNN
F 1 "220k" H 8800 2400 50  0000 C CNN
F 2 "Resistors_ThroughHole:R_Axial_DIN0204_L3.6mm_D1.6mm_P7.62mm_Horizontal" V 8530 2450 50  0001 C CNN
F 3 "~" H 8600 2450 50  0001 C CNN
	1    8600 2450
	1    0    0    -1  
$EndComp
$Comp
L Device:R R24
U 1 1
P 8400 3050
F 0 "R24" V 8193 3050 50  0000 C CNN
F 1 "220k" V 8284 3050 50  0000 C CNN
F 2 "Resistors_ThroughHole:R_Axial_DIN0204_L3.6mm_D1.6mm_P7.62mm_Horizontal" V 8330 3050 50  0001 C CNN
F 3 "~" H 8400 3050 50  0001 C CNN
	1    8400 3050
	0    1    1    0   
$EndComp
Wire Wire Line
	8550 3050 8600 3050
Wire Wire Line
	8600 3050 8600 2700
Connection ~ 8600 2700
Wire Wire Line
	8600 2700 8850 2700
$Comp
L Device:R R6
U 1 1
P 3500 1400
F 0 "R6" V 3293 1400 50  0000 C CNN
F 1 "220k" V 3384 1400 50  0000 C CNN
F 2 "Resistors_ThroughHole:R_Axial_DIN0204_L3.6mm_D1.6mm_P7.62mm_Horizontal" V 3430 1400 50  0001 C CNN
F 3 "~" H 3500 1400 50  0001 C CNN
	1    3500 1400
	0    1    1    0   
$EndComp
$Comp
L Connector:Conn_01x02_Female J1
U 1 1
P 2050 1500
F 0 "J1" H 1942 1175 50  0000 C CNN
F 1 "Audio_IN2_VCA" H 1942 1266 50  0000 C CNN
F 2 "Connectors_Molex:Molex_KK-6410-02_02x2.54mm_Straight" H 2050 1500 50  0001 C CNN
F 3 "~" H 2050 1500 50  0001 C CNN
	1    2050 1500
	-1   0    0    1   
$EndComp
Wire Wire Line
	3350 1400 2750 1400
Wire Wire Line
	3650 1400 3750 1400
Wire Wire Line
	3750 1400 3750 2250
Connection ~ 3750 2250
Wire Wire Line
	3750 2250 4050 2250
$Comp
L power:GND #PWR01
U 1 1
P 2350 1550
F 0 "#PWR01" H 2350 1300 50  0001 C CNN
F 1 "GND" H 2355 1377 50  0000 C CNN
F 2 "" H 2350 1550 50  0001 C CNN
F 3 "" H 2350 1550 50  0001 C CNN
	1    2350 1550
	1    0    0    -1  
$EndComp
Wire Wire Line
	2250 1500 2350 1500
Wire Wire Line
	2350 1500 2350 1550
$Comp
L Device:R R1
U 1 1
P 2750 1600
F 0 "R1" V 2543 1600 50  0000 C CNN
F 1 "47k" V 2634 1600 50  0000 C CNN
F 2 "Resistors_ThroughHole:R_Axial_DIN0204_L3.6mm_D1.6mm_P7.62mm_Horizontal" V 2680 1600 50  0001 C CNN
F 3 "~" H 2750 1600 50  0001 C CNN
	1    2750 1600
	-1   0    0    1   
$EndComp
$Comp
L power:GND #PWR06
U 1 1
P 2750 1800
F 0 "#PWR06" H 2750 1550 50  0001 C CNN
F 1 "GND" H 2900 1750 50  0000 C CNN
F 2 "" H 2750 1800 50  0001 C CNN
F 3 "" H 2750 1800 50  0001 C CNN
	1    2750 1800
	1    0    0    -1  
$EndComp
Wire Wire Line
	2750 1800 2750 1750
Wire Wire Line
	2750 1450 2750 1400
Connection ~ 2750 1400
Wire Wire Line
	2750 1400 2250 1400
Wire Wire Line
	3000 5600 8250 5600
Wire Wire Line
	8250 3050 8250 5600
$Comp
L Connector:Conn_01x03_Female J6
U 1 1
P 5850 4700
F 0 "J6" H 5742 4375 50  0000 C CNN
F 1 "POWER" H 5742 4466 50  0000 C CNN
F 2 "Connectors_Molex:Molex_KK-6410-03_03x2.54mm_Straight" H 5850 4700 50  0001 C CNN
F 3 "~" H 5850 4700 50  0001 C CNN
	1    5850 4700
	-1   0    0    1   
$EndComp
$Comp
L power:GND #PWR019
U 1 1
P 6300 5050
F 0 "#PWR019" H 6300 4800 50  0001 C CNN
F 1 "GND" H 6305 4877 50  0000 C CNN
F 2 "" H 6300 5050 50  0001 C CNN
F 3 "" H 6300 5050 50  0001 C CNN
	1    6300 5050
	1    0    0    -1  
$EndComp
$Comp
L power:+12V #PWR018
U 1 1
P 6300 4400
F 0 "#PWR018" H 6300 4250 50  0001 C CNN
F 1 "+12V" H 6315 4573 50  0000 C CNN
F 2 "" H 6300 4400 50  0001 C CNN
F 3 "" H 6300 4400 50  0001 C CNN
	1    6300 4400
	1    0    0    -1  
$EndComp
$Comp
L power:-12V #PWR017
U 1 1
P 6100 5050
F 0 "#PWR017" H 6100 5150 50  0001 C CNN
F 1 "-12V" H 6115 5223 50  0000 C CNN
F 2 "" H 6100 5050 50  0001 C CNN
F 3 "" H 6100 5050 50  0001 C CNN
	1    6100 5050
	-1   0    0    1   
$EndComp
Wire Wire Line
	6300 4700 6300 5050
Wire Wire Line
	6050 4700 6300 4700
Wire Wire Line
	6050 4800 6100 4800
Wire Wire Line
	6100 4800 6100 5050
Wire Wire Line
	6300 4600 6300 4400
Wire Wire Line
	6050 4600 6300 4600
$Comp
L power:+12V #PWR030
U 1 1
P 9250 1100
F 0 "#PWR030" H 9250 950 50  0001 C CNN
F 1 "+12V" H 9265 1273 50  0000 C CNN
F 2 "" H 9250 1100 50  0001 C CNN
F 3 "" H 9250 1100 50  0001 C CNN
	1    9250 1100
	1    0    0    -1  
$EndComp
$Comp
L power:+12V #PWR032
U 1 1
P 9750 1100
F 0 "#PWR032" H 9750 950 50  0001 C CNN
F 1 "+12V" H 9765 1273 50  0000 C CNN
F 2 "" H 9750 1100 50  0001 C CNN
F 3 "" H 9750 1100 50  0001 C CNN
	1    9750 1100
	1    0    0    -1  
$EndComp
$Comp
L power:-12V #PWR031
U 1 1
P 9250 1900
F 0 "#PWR031" H 9250 2000 50  0001 C CNN
F 1 "-12V" H 9265 2073 50  0000 C CNN
F 2 "" H 9250 1900 50  0001 C CNN
F 3 "" H 9250 1900 50  0001 C CNN
	1    9250 1900
	-1   0    0    1   
$EndComp
$Comp
L power:-12V #PWR033
U 1 1
P 9750 1900
F 0 "#PWR033" H 9750 2000 50  0001 C CNN
F 1 "-12V" H 9765 2073 50  0000 C CNN
F 2 "" H 9750 1900 50  0001 C CNN
F 3 "" H 9750 1900 50  0001 C CNN
	1    9750 1900
	-1   0    0    1   
$EndComp
Wire Wire Line
	9750 1800 9750 1900
Wire Wire Line
	9250 1800 9250 1900
Wire Wire Line
	9250 1200 9250 1100
Wire Wire Line
	9750 1200 9750 1100
$Comp
L Device:C C2
U 1 1
P 6850 4500
F 0 "C2" H 6965 4546 50  0000 L CNN
F 1 "100nF" H 6965 4455 50  0000 L CNN
F 2 "Capacitors_ThroughHole:C_Disc_D4.3mm_W1.9mm_P5.00mm" H 6888 4350 50  0001 C CNN
F 3 "~" H 6850 4500 50  0001 C CNN
	1    6850 4500
	1    0    0    -1  
$EndComp
$Comp
L Device:C C3
U 1 1
P 6850 5000
F 0 "C3" H 6965 5046 50  0000 L CNN
F 1 "100nF" H 6965 4955 50  0000 L CNN
F 2 "Capacitors_ThroughHole:C_Disc_D4.3mm_W1.9mm_P5.00mm" H 6888 4850 50  0001 C CNN
F 3 "~" H 6850 5000 50  0001 C CNN
	1    6850 5000
	1    0    0    -1  
$EndComp
$Comp
L Device:CP C4
U 1 1
P 7450 4500
F 0 "C4" H 7568 4546 50  0000 L CNN
F 1 "100uFx25V" H 7568 4455 50  0000 L CNN
F 2 "Capacitors_ThroughHole:CP_Radial_D6.3mm_P2.50mm" H 7488 4350 50  0001 C CNN
F 3 "~" H 7450 4500 50  0001 C CNN
	1    7450 4500
	1    0    0    -1  
$EndComp
$Comp
L Device:CP C5
U 1 1
P 7450 5000
F 0 "C5" H 7500 4900 50  0000 L CNN
F 1 "100uFx25V" H 7500 4800 50  0000 L CNN
F 2 "Capacitors_ThroughHole:CP_Radial_D6.3mm_P2.50mm" H 7488 4850 50  0001 C CNN
F 3 "~" H 7450 5000 50  0001 C CNN
	1    7450 5000
	1    0    0    -1  
$EndComp
Wire Wire Line
	6850 4350 6850 4250
Wire Wire Line
	6850 4250 7150 4250
Wire Wire Line
	7450 4250 7450 4350
Wire Wire Line
	7450 4650 7450 4750
Wire Wire Line
	6850 4650 6850 4750
Wire Wire Line
	6850 5150 6850 5250
Wire Wire Line
	6850 5250 7150 5250
Wire Wire Line
	7450 5250 7450 5150
$Comp
L power:-12V #PWR023
U 1 1
P 7150 5300
F 0 "#PWR023" H 7150 5400 50  0001 C CNN
F 1 "-12V" H 7165 5473 50  0000 C CNN
F 2 "" H 7150 5300 50  0001 C CNN
F 3 "" H 7150 5300 50  0001 C CNN
	1    7150 5300
	-1   0    0    1   
$EndComp
$Comp
L power:+12V #PWR022
U 1 1
P 7150 4200
F 0 "#PWR022" H 7150 4050 50  0001 C CNN
F 1 "+12V" H 7165 4373 50  0000 C CNN
F 2 "" H 7150 4200 50  0001 C CNN
F 3 "" H 7150 4200 50  0001 C CNN
	1    7150 4200
	1    0    0    -1  
$EndComp
Wire Wire Line
	7150 4200 7150 4250
Connection ~ 7150 4250
Wire Wire Line
	7150 4250 7450 4250
Wire Wire Line
	7150 5300 7150 5250
Connection ~ 7150 5250
Wire Wire Line
	7150 5250 7450 5250
$Comp
L power:GND #PWR027
U 1 1
P 7850 4900
F 0 "#PWR027" H 7850 4650 50  0001 C CNN
F 1 "GND" H 7950 4900 50  0000 C CNN
F 2 "" H 7850 4900 50  0001 C CNN
F 3 "" H 7850 4900 50  0001 C CNN
	1    7850 4900
	1    0    0    -1  
$EndComp
Wire Wire Line
	7850 4900 7850 4750
Wire Wire Line
	7850 4750 7450 4750
Connection ~ 7450 4750
Wire Wire Line
	7450 4750 7450 4850
Wire Wire Line
	7450 4750 6850 4750
Connection ~ 6850 4750
Wire Wire Line
	6850 4750 6850 4850
$Comp
L Device:C C6
U 1 1
P 7850 2450
F 0 "C6" V 8050 2200 50  0000 L CNN
F 1 "10pF" V 7950 2200 50  0000 L CNN
F 2 "Capacitors_ThroughHole:C_Disc_D4.3mm_W1.9mm_P5.00mm" H 7888 2300 50  0001 C CNN
F 3 "~" H 7850 2450 50  0001 C CNN
	1    7850 2450
	0    1    1    0   
$EndComp
Wire Wire Line
	7700 2450 7500 2450
Wire Wire Line
	7500 2450 7500 2250
Connection ~ 7500 2250
Wire Wire Line
	2850 4700 2850 5050
Wire Wire Line
	6450 3700 6450 3800
Connection ~ 6450 3700
Wire Wire Line
	5800 3700 6450 3700
Text Notes 6300 2400 0    50   ~ 0
Matched\ntransistors
Text Notes 3000 5800 0    50   ~ 0
Input 3 Level
$Comp
L Connector:Conn_01x02_Female J5
U 1 1
P 2100 5600
F 0 "J5" H 1992 5275 50  0000 C CNN
F 1 "Audio_IN3" H 1992 5366 50  0000 C CNN
F 2 "Connectors_Molex:Molex_KK-6410-02_02x2.54mm_Straight" H 2100 5600 50  0001 C CNN
F 3 "~" H 2100 5600 50  0001 C CNN
	1    2100 5600
	-1   0    0    1   
$EndComp
$Comp
L Device:C C7
U 1 1
P 5250 4100
F 0 "C7" H 5000 4000 50  0000 L CNN
F 1 "22nF" H 4950 4100 50  0000 L CNN
F 2 "Capacitors_ThroughHole:C_Disc_D4.3mm_W1.9mm_P5.00mm" H 5288 3950 50  0001 C CNN
F 3 "~" H 5250 4100 50  0001 C CNN
	1    5250 4100
	-1   0    0    1   
$EndComp
Wire Wire Line
	5250 3950 5250 3850
Wire Wire Line
	5250 3850 5100 3850
Wire Wire Line
	5100 3850 5100 3250
Wire Wire Line
	5100 3250 5550 3250
Wire Wire Line
	5550 3250 5550 3050
Connection ~ 5550 3050
Wire Wire Line
	5550 3050 5500 3050
$Comp
L power:GND #PWR035
U 1 1
P 5250 4350
F 0 "#PWR035" H 5250 4100 50  0001 C CNN
F 1 "GND" H 5255 4177 50  0000 C CNN
F 2 "" H 5250 4350 50  0001 C CNN
F 3 "" H 5250 4350 50  0001 C CNN
	1    5250 4350
	1    0    0    -1  
$EndComp
Wire Wire Line
	5250 4250 5250 4350
Wire Wire Line
	8000 2450 8400 2450
$Comp
L Device:C C8
U 1 1
P 8700 1800
F 0 "C8" V 8900 1550 50  0000 L CNN
F 1 "22nF" V 8800 1550 50  0000 L CNN
F 2 "Capacitors_ThroughHole:C_Disc_D4.3mm_W1.9mm_P5.00mm" H 8738 1650 50  0001 C CNN
F 3 "~" H 8700 1800 50  0001 C CNN
	1    8700 1800
	0    1    1    0   
$EndComp
Wire Wire Line
	8550 1800 8400 1800
Connection ~ 8400 1800
Wire Wire Line
	8600 2300 8600 2200
Wire Wire Line
	8600 2200 8950 2200
Wire Wire Line
	8950 2200 8950 1800
Wire Wire Line
	8950 1800 8850 1800
Wire Wire Line
	8600 2600 8600 2700
$Comp
L Device:CP C9
U 1 1
P 10150 2800
F 0 "C9" V 10400 2700 50  0000 L CNN
F 1 "1uFx25V" V 10300 2450 50  0000 L CNN
F 2 "Capacitors_ThroughHole:CP_Radial_D6.3mm_P2.50mm" H 10188 2650 50  0001 C CNN
F 3 "~" H 10150 2800 50  0001 C CNN
	1    10150 2800
	0    -1   -1   0   
$EndComp
$Comp
L Device:R R28
U 1 1
P 10400 3350
F 0 "R28" V 10193 3350 50  0000 C CNN
F 1 "100k" V 10284 3350 50  0000 C CNN
F 2 "Resistors_ThroughHole:R_Axial_DIN0204_L3.6mm_D1.6mm_P7.62mm_Horizontal" V 10330 3350 50  0001 C CNN
F 3 "~" H 10400 3350 50  0001 C CNN
	1    10400 3350
	-1   0    0    1   
$EndComp
Wire Wire Line
	9900 2800 10000 2800
Wire Wire Line
	10300 2800 10400 2800
Wire Wire Line
	10400 3200 10400 2800
Connection ~ 10400 2800
Wire Wire Line
	10400 2800 10650 2800
$Comp
L power:GND #PWR036
U 1 1
P 10400 3600
F 0 "#PWR036" H 10400 3350 50  0001 C CNN
F 1 "GND" H 10405 3427 50  0000 C CNN
F 2 "" H 10400 3600 50  0001 C CNN
F 3 "" H 10400 3600 50  0001 C CNN
	1    10400 3600
	1    0    0    -1  
$EndComp
Wire Wire Line
	10400 3500 10400 3600
$EndSCHEMATC
